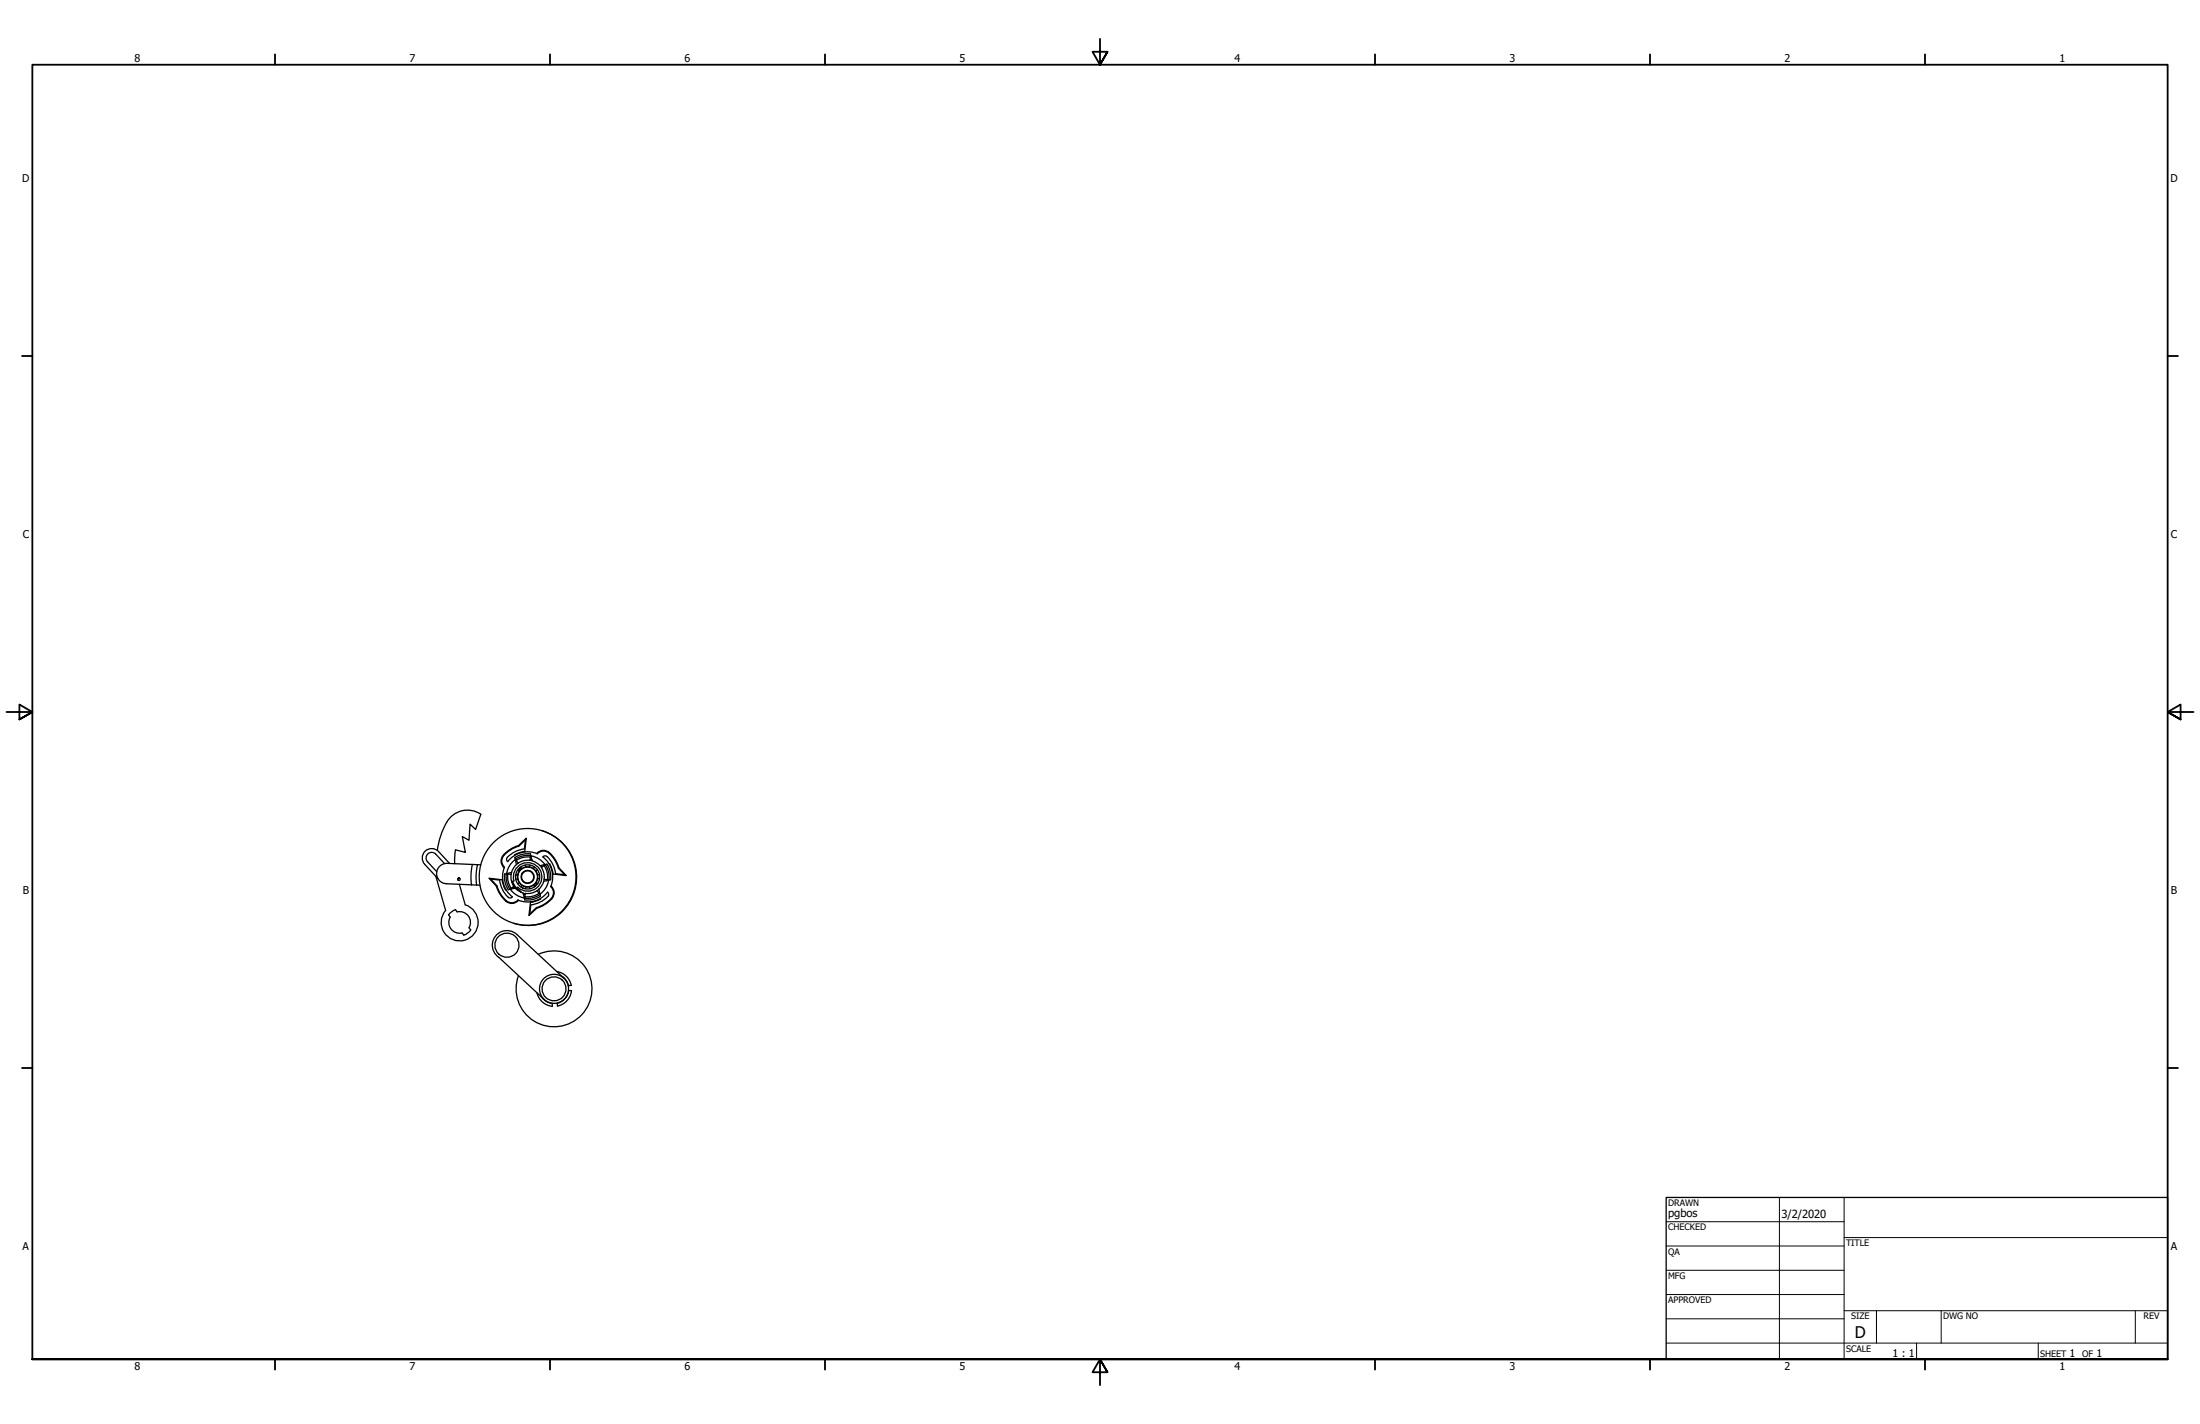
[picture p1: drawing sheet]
<svg xmlns="http://www.w3.org/2000/svg" width="864mm" height="559mm" viewBox="0 0 864 559" stroke-linecap="round" stroke-linejoin="round" font-family="sans-serif">
<!-- layer: Visible (ANSI) -->
<g fill="none" stroke="#000" stroke-width=".51">
<path d="M171.7 333.7a26 26 0 0 1 5.2-13.1 9.3 9.3 0 0 1 11.8-1.1l-2 6-2.2-2.1-.4 6.3-2.6-1.4 1.2 6.2-3.9-1-.3 5.4M174.5 338.9l-3.4-3.7a2.2 2.2 0 0 0-3.1-.1 2.2 2.2 0 0 0-.2 3.1l3.7 3.9M176.5 338.8l-4.3-4.6a3.7 3.7 0 0 0-5.3-.2 3.7 3.7 0 0 0-.2 5.2l5.2 5.6M185.4 339.2l-.5 4.5 .2 3.5M187.5 339.3a20.5 20.5 0 0 0-.4 8M187.5 339.3l-11.9-.5a4 4 0 0 0-4.2 3.8 4 4 0 0 0 3.8 4.2l9.9 .4M187.5 339.3l1.2 .1M197.6 335.6a3.5 3.5 0 0 0 .3 4.9M202.5 337.3l-.2 .1 .4 1.8M202.5 337.5l-.2 .1M202.5 337.5l.1 .2M202.6 337.7l.8 1"/>
<path d="M202.7 339.2l-1.2 1.5-.7 1.6M203.4 338.7l-.7 .5M203.7 332a10.4 10.4 0 0 0-6.6 5.1l-.1 1.5 1 1.7M203.7 332l2.6-2.4-.4 3.5a10 10 0 0 0-7 3.9l.4 1.1a9.9 9.9 0 0 1 11.6-3.1 3.5 3.5 0 0 1 5.7 .9l1.7 2.6a10.7 10.7 0 0 0 3.3 4.8l-3.5-.4a10 10 0 0 0-3.9-7l-1.1 .4a9.9 9.9 0 0 1 3.1 11.6 3.5 3.5 0 0 1-.9 5.7l-2.6 1.7a10.7 10.7 0 0 0-4.7 3.3l.4-3.5a11 11 0 0 0 6.7-3.3M206 334.3l.6-5.4-3.1 2.9a12.8 12.8 0 0 0-5.9 3.8M206 334.1a6.6 6.6 0 0 0-3.9 1.5M206.1 339.5l.3 .7M208 339.4l-.2 .8M208.1 337.4l.7 .2M208.1 337.3l.7 .1M208.2 335.9l.2 .1 .5 1.8 1.7 .7 1.4 1.2 1.8-.4 .1 .2M208.2 336.3a7.9 7.9 0 0 0-5.6 1.4"/>
<path d="M208.2 336.3l-.1 1.3-2.8 .2-1.9 .9M208.2 336.3v-.6a8.4 8.4 0 0 0-5.8 1.4l.1 .4M208.3 336.1l.2 .1M210.7 334.9a3.7 3.7 0 0 1 6.1 .8l1.4 1.9 1.2 2.9 2.9 3.1-5.4-.6M212.2 339.7l.5 .6M212.4 339.6l.4 .6M212.8 326a19 19 0 0 1 12.7 23.8 19 19 0 0 1-23.9 12.5M213.6 339.6a7.9 7.9 0 0 1 1.3 5.6M213.6 339.6l-1.1 .8a6.5 6.5 0 0 1 .9 5.5M213.6 339.3l.1 .2M213.7 339.5l.4-.1a8.5 8.5 0 0 1 1.4 5.8h-.6M213.7 339.5l-.1 .1"/>
<path d="M215.6 339.1a6.7 6.7 0 0 1 1.5 3.9M171.1 343.9l3.8 13.4a7.3 7.3 0 0 0 1.6 10.8 7.3 7.3 0 0 0 10.5-3 7.3 7.3 0 0 0-4.4-10l-2.3-8.1M176.8 358.1l2-1.1 .7 .8a4.2 4.2 0 0 1 4.3 1.6 4.2 4.2 0 0 1 .3 4.7l.7 .8-1.2 1.3-1.5 .8-.7-.9a4.3 4.3 0 0 1-4.4-1.6 4.3 4.3 0 0 1-.3-4.6l-.6-.9zM179.7 344.9l.2 .5M185.1 347.2l2 .1M187.1 347.3l1.3 .1M197.1 345.2a6.6 6.6 0 0 0 1.5 3.9M197.3 345.3l-5.4-.7 2.9 3.1a10.3 10.3 0 0 0 5.4 6.8 3.5 3.5 0 0 0 3.3-1.2M197.8 348h.3M198 340.3a9.9 9.9 0 0 0 3.1 11.6l-.8 .5-.9-.3M199 342.8l-.1 .2M199.2 342.7l-.1 .3"/>
<path d="M199.3 343a7.9 7.9 0 0 0 1.4 5.6M199.3 343l-.6 .1a8.4 8.4 0 0 0 1.4 5.7l.4-.1M199.3 343l1.3 .2M200.5 348.7l.1 .2M200.6 343.2l.2 2.7 .9 1.9M200.7 348.6l-.2 .1M200.8 342.3l-.2 .9M200.8 342.3l-1.8 .5M200.8 346l.9-.3a5.6 5.6 0 0 1 5.8-7.2 5.6 5.6 0 0 1 4.8 7.8 5.6 5.6 0 0 1-9 1.9l-.4 .4M201 345.9l1 2 2.3 1.9M201.2 345.9l.7 1.4 1 1.3M201.4 348l.5 .6"/>
<path d="M201.7 347.8l.6 .7M201.7 347.8l-1 .8M202.3 348.5l1.4 1.2 1.7 .7 .4 1.9h.2M202.3 348.5l-1.9 .4-.1-.2M202.9 348.6l1.7 1.6M203 348.6l.8 .7M203.1 341.5l.7 .4M203.2 343.4l-.8-.2v.7M203.2 344.9l-.7 .2M203.9 346.4l-.7 .4M204.1 340.5l.4 .2-.9 1M204.3 340.6l-.9 1"/>
<path d="M204.5 340.2l.3 .7M204.6 350.1v.1M204.9 347.4l-.4 .7M205.4 350.6l.7 .2M205.4 350.8l.7 .1M205.7 352l.3 .1M206.2 350.6l-.2 1.3M206.4 348l-.2 .8M207.9 348l.2 .8M208.6 353.9l.3 .1M209.4 347.4l.4 .6M209.7 340.1l-.4 .7"/>
<path d="M210.4 346.3l.7 .4M210.8 346.6l-.9 1 .3 .2M210.8 349.5l.8 1.1M211 344.8l.8 .2M211 341.4l-.6 .4M211.5 349a6.5 6.5 0 0 1-5.3 1.6M211.5 349l.4 1.8-.2 .1M211.6 350.6a7.9 7.9 0 0 1-5.6 1.3M211.6 350.6l.1 .1M211.7 350.7l.1 .4a8.5 8.5 0 0 1-5.7 1.4l-.1-.6M211.8 343.1l-.8 .3M211.9 350.6l-.2 .1"/>
<path d="M212.1 352.6a6.7 6.7 0 0 1-3.9 1.5M213.4 345.9l-.7 1.7-1.2 1.4M213.6 345.1l1.3 .1M215.1 351.8l.3-.9-.5-.8a9.9 9.9 0 0 1-11.6 3.1 3.5 3.5 0 0 1-5.7-.9l-1.7-2.6a10.7 10.7 0 0 0-3.3-4.7l3.5 .4a11 11 0 0 0 3.3 6.7M215.1 345.3l-.1 .2M215.3 345.2v.2l-1.9 .5M216.1 345.2a9.1 9.1 0 0 0-1.4-6.1l-.8 .2a8.4 8.4 0 0 0-5.5-3.4l-.2-.8a9.1 9.1 0 0 0-6.1 1.4l.2 .8a8.4 8.4 0 0 0-3.4 5.5l-.8 .2a9.1 9.1 0 0 0 1.4 6.1l.8-.1a8.3 8.3 0 0 0 5.5 3.4l.2 .7a9.1 9.1 0 0 0 6.1-1.4l-.1-.8a8.4 8.4 0 0 0 3.4-5.5M216.1 345.2l-.7 .2M216.3 347.7a3.7 3.7 0 0 1-.8 6.1l-1.9 1.4-2.9 1.2-3.1 2.9 .7-5.4M211.3 374.5a14.9 14.9 0 0 1 20.9 11.1 14.9 14.9 0 0 1-16.1 17.3 14.9 14.9 0 0 1-12.6-20.1M210.8 389.6a6.9 6.9 0 0 0 6 5.3v-1.1l-2.5-.9-1.5-1.4M218.5 381.2a6.9 6.9 0 0 1 5.7 5.5l-1.1 .1-1.1-2.4-1.4-1.3"/>
<path d="M221.4 383.9l-18.5-17.2a5.7 5.7 0 0 0-8.4 .7 5.7 5.7 0 0 0 1.3 8.3l17.8 16.5M223.2 388.7h1.1a6.9 6.9 0 0 1-5.5 6.1v-1.1a5.8 5.8 0 0 0 4.4-5z"/>
<circle cx="180.2" cy="345" r=".5"/>
<circle cx="207.1" cy="344.1" r="19"/>
<circle cx="207.1" cy="344.1" r="2.56"/>
<circle cx="207.1" cy="344.1" r="3.9"/>
<circle cx="207.1" cy="344.1" r="4.7"/>
<circle cx="207.1" cy="344.1" r="2.38"/>
<circle cx="207.1" cy="344.1" r="4"/>
<circle cx="199" cy="370.9" r="4.7"/>
<circle cx="217.5" cy="388" r="5.7"/>
<circle cx="217.5" cy="388" r="4.7"/>
</g>
<!-- layer: Border (ANSI) -->
<g fill="none" stroke="#000" stroke-width=".71">
<path d="M431.8 15.2v10.2l-2.9-5.1h5.8l-2.9 5.1 2.9-5.1M107.9 21.3v4.1M215.9 21.3v4.1M323.8 21.3v4.1M539.8 21.3v4.1M647.7 21.3v4.1M755.6 21.3v4.1M8.6 139.7h4.1M850.9 139.7h4.1M2.5 279.4h10.2l-5.1-2.9v5.8l5.1-2.9-5.1 2.9M861.1 279.4h-10.2l5.1-2.9v5.8l-5.1-2.9 5.1 2.9M8.6 419.1h4.1"/>
<path d="M850.9 419.1h4.1M12.7 533.4v-508h838.2v508h-838.2h838.2M107.9 533.4v4.1M215.9 533.4v4.1M323.8 533.4v4.1M434.7 538.5l-2.9-5.1 2.9 5.1h-5.8l2.9-5.1v10.2M539.8 533.4v4.1M647.7 533.4v4.1M755.6 533.4v4.1"/>
</g>
<!-- layer: Title (ANSI) -->
<g fill="none" stroke="#000" stroke-width=".39">
<path d="M654 479.4h69.9M698.5 469.9v63.5M723.9 469.9v63.5M654 488.9h69.9M654 498.5h69.9M723.9 485.6h127M654 508h69.9M654 517.5h69.9M723.9 514.3h127M736.6 514.3v12.7M762 514.3v12.7M838.2 514.3v12.7"/>
<path d="M654 527h196.9M752.3 527v6.4M800.1 527v6.4"/>
</g>
<path d="M654 469.9h196.9v63.5h-196.9z" fill="none" stroke="#000" stroke-width=".51"/>
<text font-size="6.3" x="728.1" y="524.9">D</text>
<g font-size="4.4">
<text x="654.8" y="477.8">pgbos</text>
<text x="699.3" y="478">3/2/2020</text>
</g>
<g font-size="4.2">
<text x="52.8" y="24.4">8</text>
<text x="160.8" y="24.4">7</text>
<text x="268.7" y="24.4">6</text>
<text x="376.7" y="24.4">5</text>
<text x="484.6" y="24.4">4</text>
<text x="592.6" y="24.4">3</text>
<text x="700.5" y="24.4">2</text>
<text x="808.5" y="24.4">1</text>
<text x="8.7" y="71.4">D</text>
<text x="852" y="71.4">D</text>
<text x="8.9" y="211.1">C</text>
<text x="852.2" y="211.1">C</text>
<text x="8.9" y="350.8">B</text>
<text x="852.2" y="350.8">B</text>
<text x="8.9" y="490.5">A</text>
<text x="852.2" y="490.5">A</text>
<text x="742.9" y="532.6">1 : 1</text>
<text x="812.4" y="532.6">1</text>
<text x="822.9" y="532.6">1</text>
<text x="52.8" y="537.5">8</text>
<text x="160.8" y="537.5">7</text>
<text x="268.7" y="537.5">6</text>
<text x="376.7" y="537.5">5</text>
<text x="484.6" y="537.5">4</text>
<text x="592.6" y="537.5">3</text>
<text x="700.5" y="537.5">2</text>
<text x="808.5" y="537.5">1</text>
</g>
<g font-size="3.5">
<text x="654.8" y="473.2">DRAWN</text>
<text x="654.8" y="482.8">CHECKED</text>
<text x="724.7" y="488.9">TITLE</text>
<text x="654.8" y="492.3">QA</text>
<text x="654.8" y="501.8">MFG</text>
<text x="654.8" y="511.4">APPROVED</text>
<text x="726.7" y="517.7">SIZE</text>
<text x="762.8" y="517.7">DWG NO</text>
<text x="841.4" y="517.7">REV</text>
<text x="724.7" y="530.4">SCALE</text>
<text x="800.9" y="532.6">SHEET</text>
<text x="817.3" y="532.6">OF</text>
</g>
</svg>
